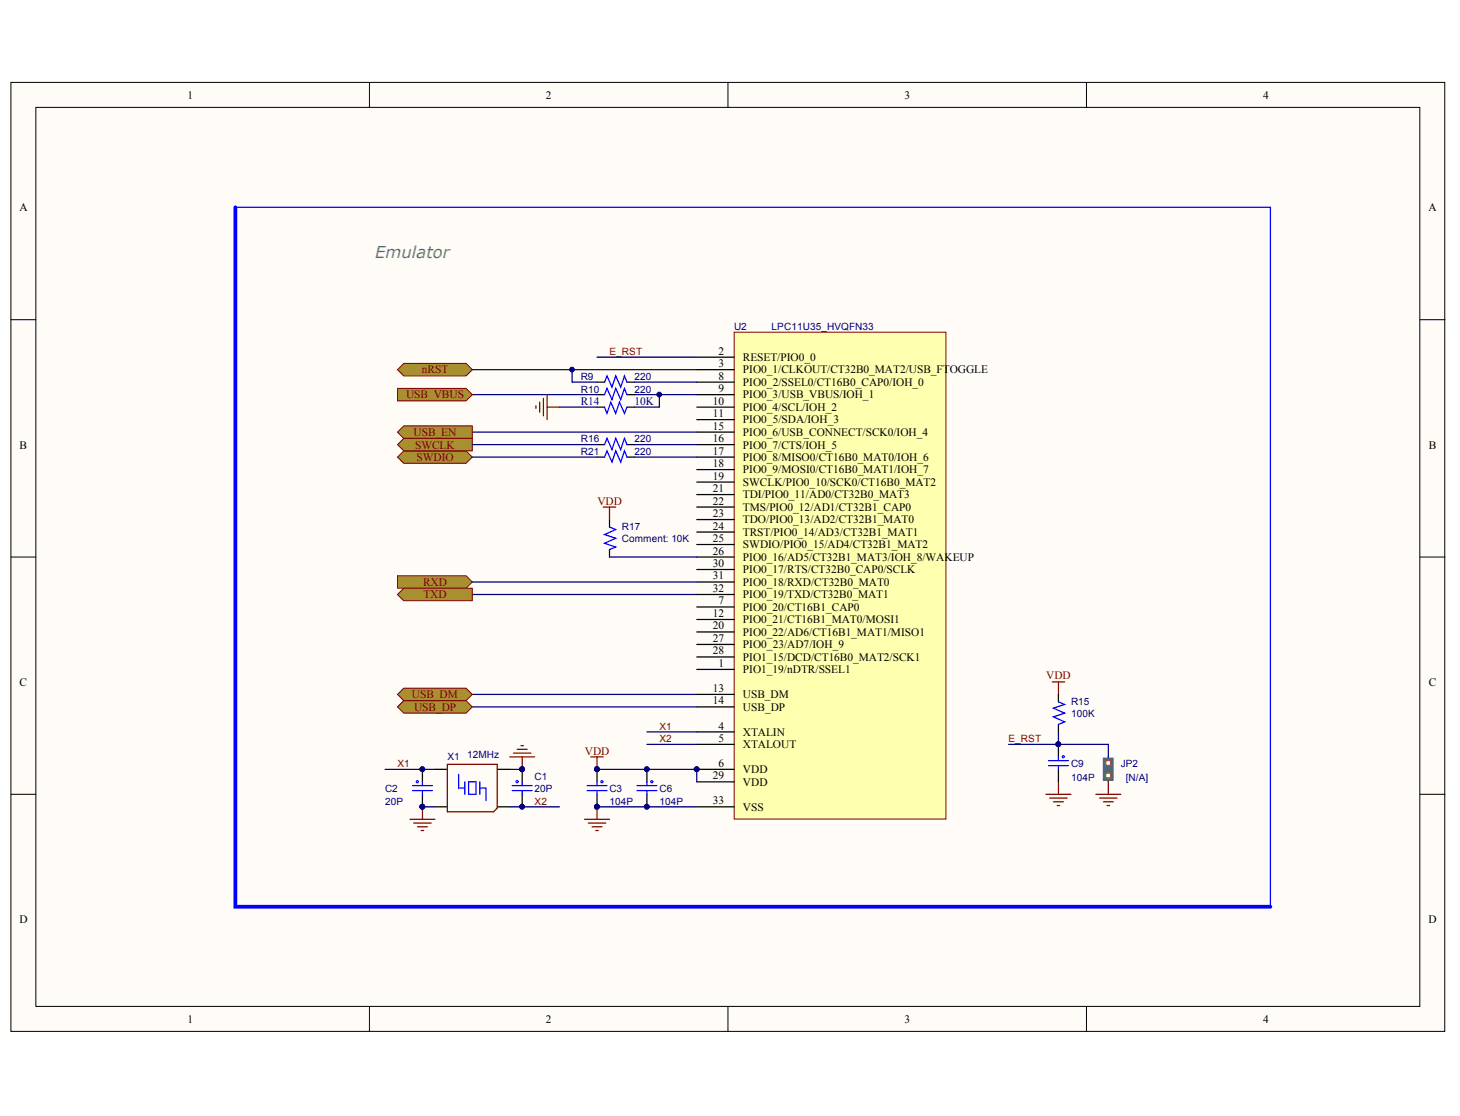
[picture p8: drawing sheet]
<svg xmlns="http://www.w3.org/2000/svg" width="271mm" height="207mm" viewBox="0 0 271 207" stroke-linecap="round" stroke-linejoin="round" font-family="sans-serif">
<g fill="#fffcf8" stroke="#000" stroke-width=".19">
<path d="M2 15.3h266.1v176.1h-266.1z"/>
<path d="M6.7 19.9h256.8v166.8h-256.8z"/>
</g>
<path d="M68.6 15.3v4.6M135.1 15.3v4.6M201.6 15.3v4.6M2 59.3h4.7M263.5 59.3h4.7M2 103.4h4.7M263.5 103.4h4.7M2 147.4h4.7M263.5 147.4h4.7M68.6 186.8v4.6M135.1 186.8v4.6M201.6 186.8v4.6" fill="none" stroke="#000" stroke-width=".19"/>
<path d="M87.6 128.9h41.7M87.6 131.2h41.7" fill="none" stroke="#000080" stroke-width=".23"/>
<path d="M196.4 130.2l1.2 .5-2.1 .7 2.1 .9-2.1 .7 2.1 1-1.2 .4M85.1 143.7v2.5h1.2M86.3 145.1v2.3M87 145.1h1.3v2.3h-1.3zM89 145.1v2.3M89 146.2h1.2v2.4M194.6 142.1h3.7M194.6 141.1h3.7M196.4 142.1v.7" fill="none" stroke="#00f" stroke-width=".23"/>
<path d="M196.4 128.9v1.3M196.4 134.4v1.4M80.7 149.7h2.3M80.7 142.8h2.3M92.3 149.7h2.3M92.3 142.8h2.3M196.4 142.8v2.3" fill="none" stroke="#000" stroke-width=".23"/>
<path d="M195.3 126.5h2.3M196.4 126.5v2.4M83 141.8h9.3v8.1l-.7 .7h-8.6zM194.1 147.4h4.6M194.8 148.1h3.2M195.5 148.8h1.8M196.2 149.5h.4M196.4 145.1v2.3" fill="none" stroke="#800000" stroke-width=".23"/>
<path d="M74.9 67.4h11.6l1.1 1.2-1.1 1.2h-11.6l-1.1-1.2z" fill-rule="evenodd" fill="#a88f2f" stroke="#800000" stroke-width=".19"/>
<path d="M87.6 80.2h41.7M87.6 110.3h41.7" fill="none" stroke="#000080" stroke-width=".23"/>
<g fill="#a88f2f" stroke="#800000" stroke-width=".19">
<path d="M73.8 106.8h12.7l1.1 1.2-1.1 1.2h-12.7z" fill-rule="evenodd"/>
<path d="M74.9 109.2h12.7v2.3h-12.7l-1.1-1.2z" fill-rule="evenodd"/>
</g>
<path d="M108.9 146.7h3.7M108.9 145.8h3.7M118.2 146.7h3.7M118.2 145.8h3.7" fill="none" stroke="#00f" stroke-width=".23"/>
<path d="M110.8 149.7h18.5" fill="none" stroke="#000080" stroke-width=".23"/>
<path d="M108.5 152h4.6M109.2 152.7h3.2M109.9 153.4h1.8M110.6 154.1h.4M110.8 149.7v2.3" fill="none" stroke="#800000" stroke-width=".23"/>
<path d="M136.2 61.6h39.3v90.4h-39.3z" fill="#ffffb0" stroke="#800000" stroke-width=".19"/>
<g fill="none" stroke="#000" stroke-width=".23">
<path d="M110.8 73.2h1.4M116.3 73.2h1.4M129.3 66.3h6.9M129.3 68.6h6.9M129.3 70.9h6.9M129.3 73.2h6.9M129.3 75.5h6.9M129.3 77.9h6.9M113.1 96.4v1.4M129.3 80.2h6.9M129.3 82.5h6.9M129.3 84.8h6.9"/>
<path d="M129.3 87.1h6.9M129.3 89.5h6.9M129.3 91.8h6.9M129.3 94.1h6.9M129.3 96.4h6.9M129.3 98.7h6.9M113.1 102v1.4M129.3 101h6.9M129.3 103.4h6.9M129.3 105.7h6.9M129.3 108h6.9M129.3 110.3h6.9"/>
<path d="M129.3 112.6h6.9M129.3 114.9h6.9M129.3 117.3h6.9M129.3 119.6h6.9M129.3 121.9h6.9M129.3 128.9h6.9M129.3 131.2h6.9M129.3 135.8h6.9M129.3 138.1h6.9M129.3 124.2h6.9M129.3 142.8h6.9M129.3 145.1h6.9"/>
<path d="M129.3 149.7h6.9M205.7 140.4v1.2M205.7 143.9v1.2"/>
</g>
<circle cx="129.3" cy="142.7" r=".44" fill="#000080" stroke="#000080" stroke-width=".19"/>
<g fill="none" stroke="#800000" stroke-width=".23">
<path d="M111.9 94.1h2.4M113.1 94.1v2.3M95.3 139.7h3.2M96 139h1.8M96.7 138.4h.4M76.1 152h4.6M76.8 152.7h3.2M77.5 153.4h1.8M78.2 154.1h.4M78.4 149.7v2.3M94.6 140.4h4.6M96.9 140.4v2.4"/>
<path d="M109.6 140.4h2.3M110.8 140.4v2.4"/>
</g>
<path d="M112.2 73.2l.4-1.1 1 2.1 .7-2.1 .9 2.1 .7-2.1 .4 1.1M113.1 97.8l1.2 .5-2.1 .9 2.1 .7-2.1 .9 2.1 .7-1.2 .5M76.5 146.7h3.7M76.5 145.8h3.7M95.1 146.7h3.7M95.1 145.8h3.7" fill="none" stroke="#00f" stroke-width=".23"/>
<path d="M87.6 73.2h23.2M87.6 68.6h41.7M110.8 66.3h18.5M117.7 73.2h11.6M87.6 108h41.7M113.1 103.4h16.2M120 135.8h9.3M120 138.1h9.3M71.5 142.8h9.2M94.6 149.7h9.2" fill="none" stroke="#000080" stroke-width=".23"/>
<path d="M204.7 140.7h1.8v4.1h-1.8z" fill="#008080" stroke="#008080" stroke-width=".19"/>
<g fill="#fff" stroke="#de4f16" stroke-width=".23">
<path d="M205.2 143.5h.9v.8h-.9z"/>
<path d="M205.2 141.1h.9v.9h-.9z"/>
</g>
<path d="M203.4 147.4h4.6M204 148.1h3.3M204.7 148.8h1.9M205.4 149.5h.5M205.7 145.1v2.3" fill="none" stroke="#800000" stroke-width=".23"/>
<path d="M110.8 70.9h1.4M116.3 70.9h1.4" fill="none" stroke="#000" stroke-width=".23"/>
<path d="M43.7 38.5h192.1v129.8M112.2 70.9l.4-1.1 1 2 .7-2 .9 2 .7-2 .4 1.1" fill="none" stroke="#00f" stroke-width=".23"/>
<path d="M106.2 68.6v2.3h4.6M117.7 70.9h11.6M78.4 149.7h2.3M94.6 142.8h2.3" fill="none" stroke="#000080" stroke-width=".23"/>
<circle cx="106.1" cy="68.6" r=".44" fill="#000080" stroke="#000080" stroke-width=".19"/>
<path d="M43.7 38.5v129.8h192.1" fill="none" stroke="#00f" stroke-width=".69"/>
<g fill="#a88f2f" stroke="#800000" stroke-width=".19">
<path d="M74.9 79h12.7v2.3h-12.7l-1.1-1.1z" fill-rule="evenodd"/>
<path d="M74.9 127.7h11.6l1.1 1.2-1.1 1.1h-11.6l-1.1-1.1z" fill-rule="evenodd"/>
<path d="M74.9 130h11.6l1.1 1.2-1.1 1.1h-11.6l-1.1-1.1z" fill-rule="evenodd"/>
<path d="M73.8 72.1h12.7l1.1 1.1-1.1 1.2h-12.7z" fill-rule="evenodd"/>
</g>
<path d="M110.8 75.5h1.4M116.3 75.5h1.4" fill="none" stroke="#000" stroke-width=".23"/>
<path d="M112.2 75.5l.4 1.2 .7-2.1 1 2.1 .7-2.1 .9 2.1 .4-1.2" fill="none" stroke="#00f" stroke-width=".23"/>
<path d="M99.5 75.3v.5M100.1 74.6v1.9M100.8 73.9v3.3M101.5 73.2v4.7M101.5 75.5h2.3" fill="none" stroke="#800000" stroke-width=".23"/>
<path d="M122.4 73.2v2.3h-4.7" fill="none" stroke="#000080" stroke-width=".23"/>
<circle cx="122.3" cy="73.2" r=".44" fill="#000080" stroke="#000080" stroke-width=".19"/>
<g fill="#a88f2f" stroke="#800000" stroke-width=".19">
<path d="M74.9 83.7h11.6l1.1 1.1-1.1 1.2h-11.6l-1.1-1.2z" fill-rule="evenodd"/>
<path d="M74.9 81.3h12.7v2.4h-12.7l-1.1-1.2z" fill-rule="evenodd"/>
</g>
<path d="M103.8 75.5h7M87.6 82.5h23.2M87.6 84.8h23.2M117.7 82.5h11.6M117.7 84.8h11.6M187.2 138.1h18.5v2.3M196.4 135.8v2.3M110.8 142.8h18.5v2.3" fill="none" stroke="#000080" stroke-width=".23"/>
<path d="M110.8 84.8h1.4M110.8 82.5h1.4M116.3 84.8h1.4M116.3 82.5h1.4" fill="none" stroke="#000" stroke-width=".23"/>
<path d="M112.2 84.8l.4-1.1 1 2 .7-2 .9 2 .7-2 .4 1.1M112.2 82.5l.4-1.2 1 2.1 .7-2.1 .9 2.1 .7-2.1 .4 1.2" fill="none" stroke="#00f" stroke-width=".23"/>
<circle cx="129.3" cy="142.7" r=".44" fill="#000080" stroke="#000080" stroke-width=".19"/>
<g font-size="3.2" fill="#000080">
<text x="195.8" y="140.1">PIC901</text>
<text x="77.6" y="144.7">PIC201</text>
<text x="77.6" y="149.3">PIC202</text>
<text x="96.3" y="144.7">PIC101</text>
<text x="96.3" y="149.3">PIC102</text>
<text x="110.1" y="144.7">PIC301</text>
<text x="110.1" y="149.3">PIC302</text>
<text x="119.2" y="144.7">PIC601</text>
<text x="119.2" y="149.3">PIC602</text>
</g>
<text font-size="3" fill="#29a889" x="69.6" y="47.8">Emulator</text>
<g font-size="2.1">
<text x="34.8" y="18.3">1</text>
<text x="101.3" y="18.3">2</text>
<text x="167.8" y="18.3">3</text>
<text x="234.4" y="18.3">4</text>
<text x="3.6" y="39.2">A</text>
<text x="265.1" y="39.2">A</text>
<text x="133.4" y="65.8">2</text>
<text x="133.4" y="68.2">3</text>
<text x="133.4" y="70.4">8</text>
<text x="137.9" y="67">RESET/PIO0_0</text>
<text x="137.9" y="69.3">PIO0_1/CLKOUT/CT32B0_MAT2/USB_FTOGGLE</text>
<text x="137.9" y="71.6">PIO0_2/SSEL0/CT16B0_CAP0/IOH_0</text>
<text x="132.3" y="75.1">10</text>
<text x="132.3" y="77.4">11</text>
<text x="133.4" y="72.8">9</text>
<text x="137.9" y="73.9">PIO0_3/USB_VBUS/IOH_1</text>
<text x="137.9" y="76.3">PIO0_4/SCL/IOH_2</text>
<text x="3.6" y="83.2">B</text>
<text x="132.3" y="79.7">15</text>
<text x="132.3" y="82">16</text>
<text x="137.9" y="78.6">PIO0_5/SDA/IOH_3</text>
<text x="137.9" y="80.9">PIO0_6/USB_CONNECT/SCK0/IOH_4</text>
<text x="137.9" y="83.2">PIO0_7/CTS/IOH_5</text>
<text x="265.2" y="83.2">B</text>
<text x="132.3" y="84.4">17</text>
<text x="132.3" y="86.7">18</text>
<text x="132.3" y="89">19</text>
<text x="137.9" y="85.5">PIO0_8/MISO0/CT16B0_MAT0/IOH_6</text>
<text x="137.9" y="87.8">PIO0_9/MOSI0/CT16B0_MAT1/IOH_7</text>
<text x="132.3" y="91.3">21</text>
<text x="132.3" y="93.6">22</text>
<text x="132.3" y="96">23</text>
<text x="137.9" y="90.1">SWCLK/PIO0_10/SCK0/CT16B0_MAT2</text>
<text x="137.9" y="92.5">TDI/PIO0_11/AD0/CT32B0_MAT3</text>
<text x="137.9" y="94.8">TMS/PIO0_12/AD1/CT32B1_CAP0</text>
<text x="132.3" y="98.3">24</text>
<text x="132.3" y="100.6">25</text>
<text x="137.9" y="97.1">TDO/PIO0_13/AD2/CT32B1_MAT0</text>
<text x="137.9" y="99.4">TRST/PIO0_14/AD3/CT32B1_MAT1</text>
<text x="137.9" y="101.7">SWDIO/PIO0_15/AD4/CT32B1_MAT2</text>
<text x="132.3" y="102.9">26</text>
<text x="132.3" y="105.2">30</text>
<text x="132.3" y="107.5">31</text>
<text x="137.9" y="104.1">PIO0_16/AD5/CT32B1_MAT3/IOH_8/WAKEUP</text>
<text x="137.9" y="106.4">PIO0_17/RTS/CT32B0_CAP0/SCLK</text>
<text x="132.3" y="109.8">32</text>
<text x="133.4" y="112.2">7</text>
<text x="137.9" y="108.7">PIO0_18/RXD/CT32B0_MAT0</text>
<text x="137.9" y="111">PIO0_19/TXD/CT32B0_MAT1</text>
<text x="137.9" y="113.3">PIO0_20/CT16B1_CAP0</text>
<text x="132.3" y="114.5">12</text>
<text x="132.3" y="116.8">20</text>
<text x="132.3" y="119.1">27</text>
<text x="137.9" y="115.7">PIO0_21/CT16B1_MAT0/MOSI1</text>
<text x="137.9" y="118">PIO0_22/AD6/CT16B1_MAT1/MISO1</text>
<text x="132.3" y="121.4">28</text>
<text x="133.4" y="123.8">1</text>
<text x="137.9" y="120.3">PIO0_23/AD7/IOH_9</text>
<text x="137.9" y="122.6">PIO1_15/DCD/CT16B0_MAT2/SCK1</text>
<text x="137.9" y="124.9">PIO1_19/nDTR/SSEL1</text>
<text x="3.6" y="127.2">C</text>
<text x="132.3" y="128.4">13</text>
<text x="132.3" y="130.7">14</text>
<text x="137.9" y="129.5">USB_DM</text>
<text x="137.9" y="131.9">USB_DP</text>
<text x="265.2" y="127.2">C</text>
<text x="133.4" y="135.4">4</text>
<text x="133.4" y="137.7">5</text>
<text x="137.9" y="136.5">XTALIN</text>
<text x="133.4" y="142.3">6</text>
<text x="137.9" y="138.8">XTALOUT</text>
<text x="137.9" y="143.5">VDD</text>
<text x="132.3" y="144.6">29</text>
<text x="132.3" y="149.2">33</text>
<text x="137.9" y="145.8">VDD</text>
<text x="137.9" y="150.4">VSS</text>
<text x="3.6" y="171.3">D</text>
<text x="265.1" y="171.3">D</text>
<text x="34.8" y="189.8">1</text>
<text x="101.3" y="189.8">2</text>
<text x="167.8" y="189.8">3</text>
<text x="234.4" y="189.8">4</text>
</g>
<g font-size="2.1" fill="#800000">
<text x="78.3" y="69.3">nRST</text>
<text x="75.4" y="73.9">USB_VBUS</text>
<text x="76.7" y="80.9">USB_EN</text>
<text x="77" y="83.2">SWCLK</text>
<text x="77.3" y="85.5">SWDIO</text>
<text x="110.9" y="93.6">VDD</text>
<text x="78.5" y="108.7">RXD</text>
<text x="78.6" y="111">TXD</text>
<text x="76.5" y="129.5">USB_DM</text>
<text x="76.8" y="131.9">USB_DP</text>
<text x="194.1" y="126.1">VDD</text>
<text x="108.5" y="140">VDD</text>
</g>
<g font-size="2.1" fill="#000080">
<text x="107.8" y="75.1">R14</text>
<text x="117.7" y="75.1">10K</text>
</g>
<g font-size="1.9" fill="#800000">
<text x="113.1" y="65.9">E_RST</text>
<text x="122.4" y="135.4">X1</text>
<text x="122.4" y="137.7">X2</text>
<text x="187.1" y="137.7">E_RST</text>
<text x="73.7" y="142.4">X1</text>
<text x="99.2" y="149.3">X2</text>
</g>
<g font-size="1.9" fill="#000080">
<text x="136.2" y="61.2">U2</text>
<text x="143.2" y="61.2">LPC11U35_HVQFN33</text>
<text x="107.8" y="70.5">R9</text>
<text x="117.7" y="70.5">220</text>
<text x="107.8" y="72.8">R10</text>
<text x="117.7" y="72.8">220</text>
<text x="107.8" y="82.1">R16</text>
<text x="117.7" y="82.1">220</text>
<text x="107.8" y="84.4">R21</text>
<text x="117.7" y="84.4">220</text>
<text x="115.4" y="98.3">R17</text>
<text x="115.4" y="100.6">Comment: 10K</text>
<text x="198.7" y="130.8">R15</text>
<text x="198.7" y="133.1">100K</text>
<text x="83" y="141">X1</text>
<text x="86.7" y="140.7">12MHz</text>
<text x="198.7" y="142.4">C9</text>
<text x="208" y="142.4">JP2</text>
<text x="71.5" y="147">C2</text>
<text x="71.5" y="149.3">20P</text>
<text x="99.2" y="144.7">C1</text>
<text x="99.2" y="147">20P</text>
<text x="113.1" y="147">C3</text>
<text x="113.1" y="149.3">104P</text>
<text x="122.4" y="147">C6</text>
<text x="122.4" y="149.3">104P</text>
<text x="198.7" y="144.9">104P</text>
<text x="208.9" y="144.9">[N/A]</text>
</g>
</svg>
